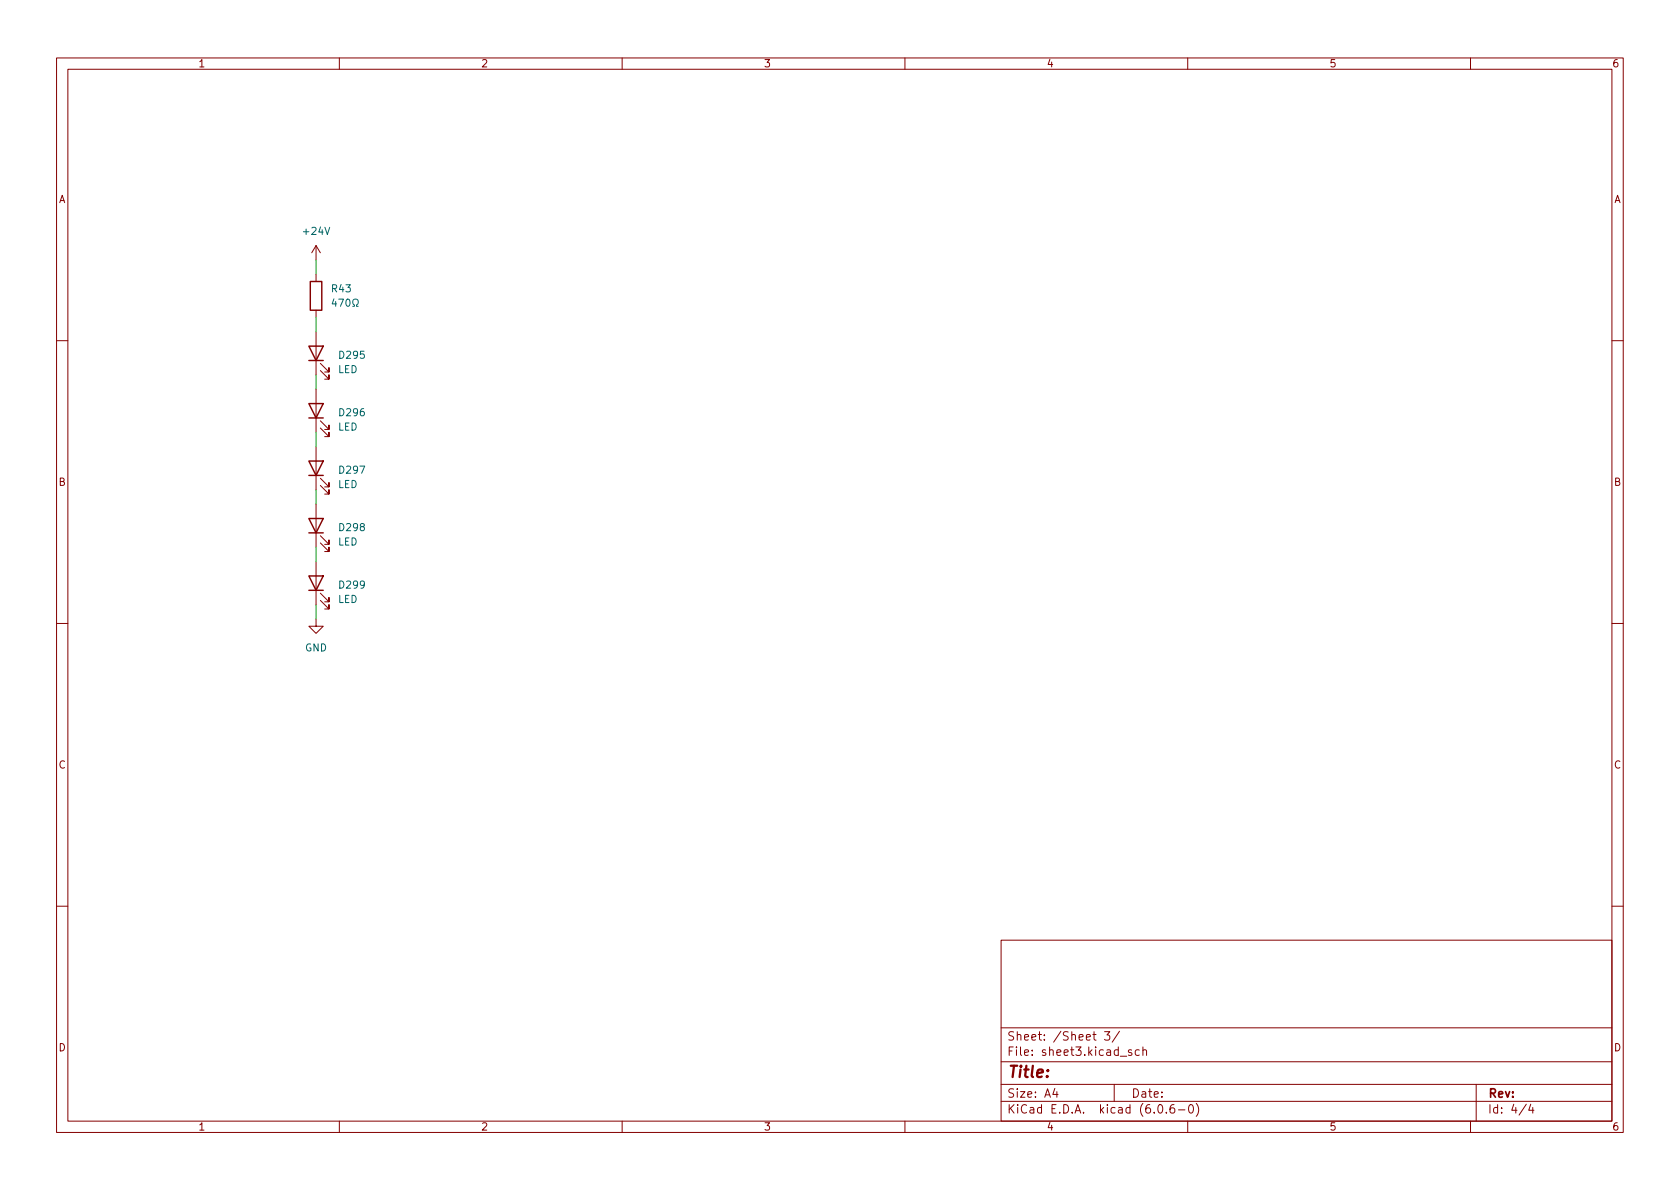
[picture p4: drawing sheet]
<svg xmlns="http://www.w3.org/2000/svg" width="297mm" height="210mm" viewBox="0 0 297 210" stroke-linecap="round" stroke-linejoin="round" font-family="sans-serif">
<g fill="none" stroke="#840000" stroke-width=".18">
<path d="M10 10.2h277v190.1h-277zM12 12.2h273v186.1h-273zM60 10.2v2M110 10.2v2M160 10.2v2M210 10.2v2M260 10.2v2M55.9 43.4v2.6M55.9 48.5v1.3M55.9 54.9v1.2M55.9 58.7v7.6M55.9 43.4l-.8 1.3"/>
<path d="M55.9 43.4l.7 1.3M10 60.2h2M55.9 68.8v7.6M55.9 79v7.6M56.6 75.7l1.6 1.5v-.8v.8h-.8M56.6 74.4l1.6 1.5v-.7v.7h-.8M56.6 65.5l1.6 1.6v-.8v.8h-.8M56.6 64.3l1.6 1.5v-.8v.8h-.8M285 60.2h2M55.9 89.1v7.7M55.9 99.3v7.6M56.6 85.8l1.6 1.6v-.8v.8h-.8"/>
<path d="M56.6 84.6l1.6 1.5v-.8v.8h-.8M56.6 96l1.6 1.5v-.7v.7h-.8M56.6 94.7l1.6 1.6v-.8v.8h-.8M10 110.2h2M55.9 109.5v1.2h1.2l-1.2 1.3-1.3-1.3h1.3M56.6 106.2l1.6 1.5v-.8v.8h-.8M56.6 104.9l1.6 1.5v-.7v.7h-.8M285 110.2h2M10 160.2h2M177 166.3h108v32h-108zM285 160.2h2M60 198.3v2"/>
<path d="M110 198.3v2M160 198.3v2M177 194.8h108M177 191.8h108M177 187.8h108M177 181.8h108M186.5 192.5l-.4 1h1M186.9 193v1M193.2 182.9h.6M193.4 182.4v1.3l.4 .2M195.3 182.4h.9l-.5 .6 .4 .1v.7l-.2 .1h-.4l-.2-.1M197 191.8v3"/>
<path d="M197.9 182.4l-1.3 1.9M200.1 185.7l-.4-.1-.2 .2 .1 .3 .5 .1v.4h-.6M201.4 185.7l-.4-.1-.3 .3v.4l.2 .3h.5M202.1 185.8l.2-.2 .3 .1 .1 .9M202.1 185.1v1.5M204.9 195.4l.2-.1a.81 .81 0 0 1 .6 .7 .81 .81 0 0 1-.3 .8h-.2a.81 .81 0 0 1-.6-.6 .81 .81 0 0 1 .3-.8zM206.2 196.7v.1M207.6 195.3a.59 .59 0 0 0-.7 .7v.5l.1 .3h.4l.2-.1 .1-.5-.1-.2-.5-.1-.2 .3M208.4 196.3h1.1M210 198.3v2M210.4 195.4l.1-.1a.81 .81 0 0 1 .6 .7 .81 .81 0 0 1-.3 .8h-.2a.81 .81 0 0 1-.5-.6 .81 .81 0 0 1 .3-.8zM211.5 195.1a1.72 1.72 0 0 1 0 2.3"/>
<path d="M260 198.3v2M261 191.8v6.5M269.9 195.3l-1.3 1.9M270.6 195.3l-.3 1h.9M271 195.8v1"/>
</g>
<path d="M54.9 49.8h2v5.1h-2zM54.6 71.4h2.5l-1.2 2.5zM54.6 61.2h2.5l-1.2 2.5zM54.6 73.9h2.5M54.6 63.7h2.5M54.6 81.5h2.5l-1.2 2.6zM54.6 91.7h2.5l-1.2 2.5zM54.6 84.1h2.5M54.6 94.2h2.5M54.6 101.8h2.5l-1.2 2.6zM54.6 104.4h2.5" fill="none" stroke="#840000" stroke-width=".25"/>
<path d="M59 52.8l-.3 .9h.8M59.3 53.3v.9M59.9 52.9h.8l-.5 1.3M61.3 53l.2-.1a.68 .68 0 0 1 .4 .6 .68 .68 0 0 1-.4 .7l-.2-.2-.1-.3zM62.4 54.2h.3v-.3a.54 .54 0 0 1-.3-.7 .54 .54 0 0 1 .8-.2 .58 .58 0 0 1-.2 .9v.3h.3" fill="none" stroke="#006464" stroke-width=".18"/>
<path d="M55.9 46v2.5M55.9 56.1v2.6M55.9 66.3v2.5M55.9 76.4v2.6M55.9 86.6v2.5M55.9 96.8v2.5M55.9 106.9v2.6" fill="none" stroke="#009600" stroke-width=".18"/>
<text font-size="2.8" fill="#840000" x="178" y="190.6">Title:</text>
<g font-size="2.1" fill="#840000">
<text x="178" y="184">Sheet: /Sheet 3/</text>
<text x="178" y="186.7">File: sheet3.kicad_sch</text>
<text x="178" y="196.9">KiCad E.D.A. kicad (6.0.6-0)</text>
<text x="178" y="194.1">Size: A4</text>
<text x="200" y="194.1">Date:</text>
<text x="263" y="194.1">Rev:</text>
<text x="263" y="196.9">Id: 4/4</text>
</g>
<g font-size="1.8" fill="#840000">
<text x="35" y="11.9">1</text>
<text x="85" y="11.9">2</text>
<text x="135" y="11.9">3</text>
<text x="185" y="11.9">4</text>
<text x="235" y="11.9">5</text>
<text x="285" y="11.9">6</text>
<text x="10.3" y="35.9">A</text>
<text x="285.3" y="35.9">A</text>
<text x="10.3" y="85.9">B</text>
<text x="285.3" y="85.9">B</text>
<text x="10.3" y="135.9">C</text>
<text x="285.3" y="135.9">C</text>
<text x="10.3" y="185.9">D</text>
<text x="285.3" y="185.9">D</text>
<text x="35" y="199.9">1</text>
<text x="85" y="199.9">2</text>
<text x="135" y="199.9">3</text>
<text x="185" y="199.9">4</text>
<text x="235" y="199.9">5</text>
<text x="285" y="199.9">6</text>
</g>
<g font-size="1.8" fill="#006464">
<text x="53.8" y="41.5">+24V</text>
<text x="58.7" y="51.7">R43</text>
<text x="59.7" y="66">LED</text>
<text x="60.1" y="63.4">D295</text>
<text x="59.7" y="76.1">LED</text>
<text x="60.1" y="73.6">D296</text>
<text x="60.1" y="83.8">D297</text>
<text x="59.7" y="86.3">LED</text>
<text x="60.1" y="93.9">D298</text>
<text x="59.7" y="96.5">LED</text>
<text x="59.7" y="106.6">LED</text>
<text x="60.1" y="104.1">D299</text>
<text x="53.9" y="115.2">GND</text>
</g>
</svg>
